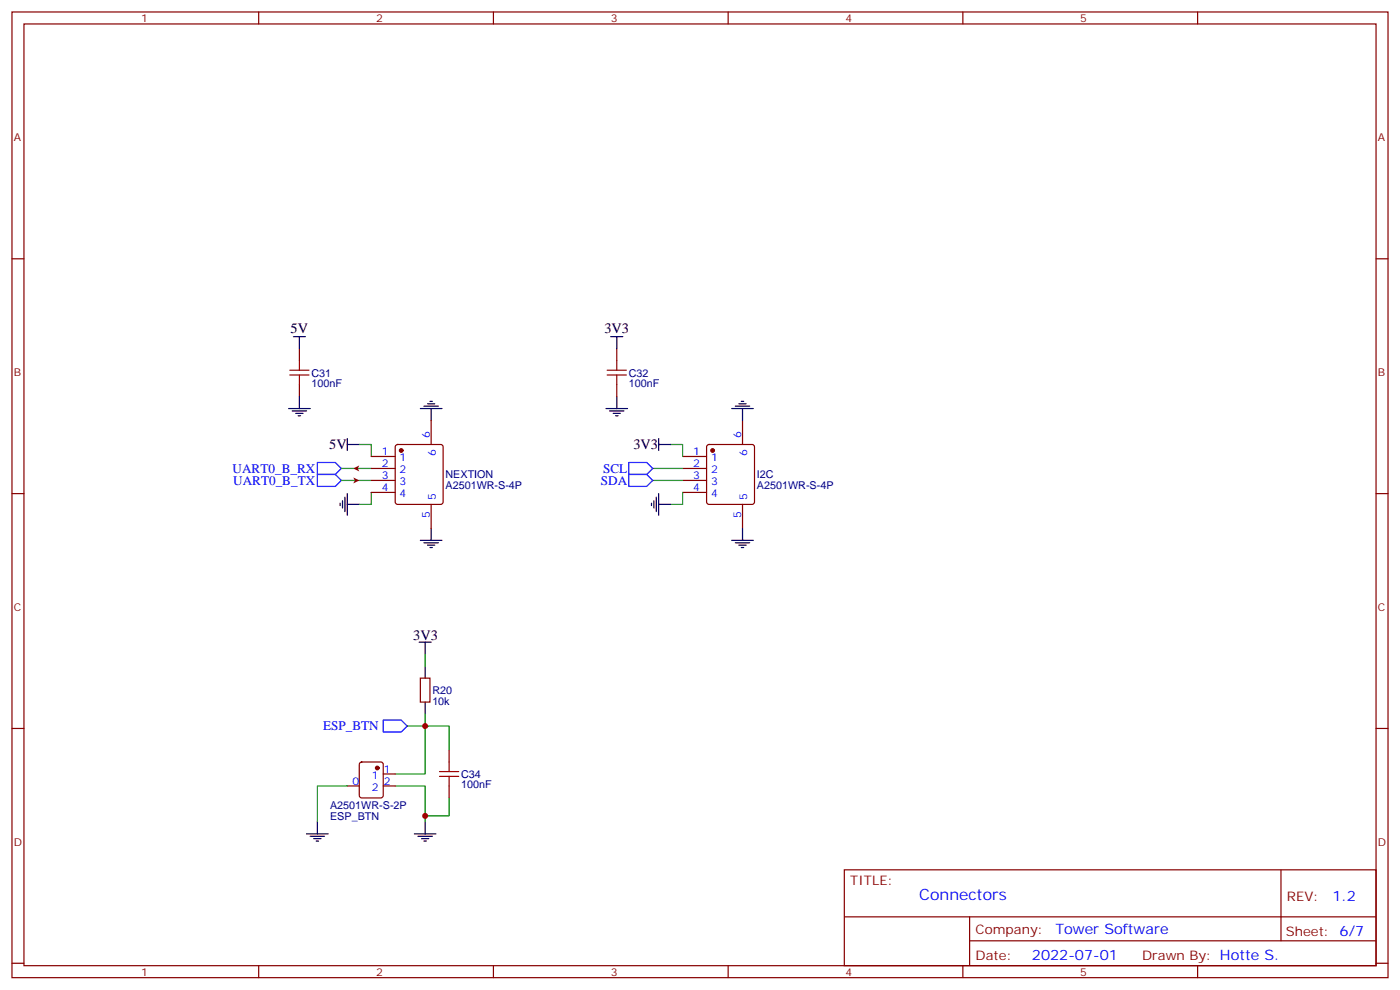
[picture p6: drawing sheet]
<svg xmlns="http://www.w3.org/2000/svg" width="412mm" height="292mm" viewBox="0 0 412 292" stroke-linecap="round" stroke-linejoin="round" font-family="sans-serif">
<g fill="none" stroke="#870000" stroke-width=".35">
<path d="M3.5 3.5h405.4v284.4h-405.4zM7.1 7.1h398.2v277.2h-398.2zM76.2 3.5v3.6M145.3 3.5v3.6M214.5 3.5v3.6M283.6 3.5v3.6M352.8 3.5v3.6M3.5 76.2h3.6M405.3 76.2h3.6M109.4 134.4h7M109.4 137.9h7M116.7 131.1l.4-.2h12.7l.5 .2 .2 .5v16.2l-.2 .5-.5 .2h-12.7l-.5-.2-.2-.5v-16.2z"/>
<path d="M127 123.8v7.1M3.5 145.3h3.6M109.4 141.5h7M109.4 145h7M127 148.5v7.1M405.3 145.3h3.6M3.5 214.5h3.6M405.3 214.5h3.6M248.7 256.1h156.6v28.2h-156.6zM377.3 256.1v20.9M248.7 270h156.5M285.6 277h119.6"/>
<path d="M285.6 270v14.1M3.5 283.6h3.6M76.2 284.3v3.6M145.3 284.3v3.6M214.5 284.3v3.6M283.6 284.3v3.6M352.8 284.3v3.6M405.3 283.6h3.6"/>
</g>
<g fill="none" stroke="#000" stroke-width=".35">
<path d="M124.9 119.6h4.2M125.9 118.9h2.2M126.6 118.2h.8M102.3 129.1v3.5M102.3 130.9h3.5M123.8 120.3h6.4M127 120.3v3.5M100.2 148.2v.7M100.9 147.5v2.1M101.6 146.4v4.2M102.3 148.5h3.5M102.3 145.3v6.4"/>
<path d="M123.8 159.1h6.4M124.9 159.8h4.2M127 155.6v3.5M125.9 160.5h2.2M126.6 161.2h.8"/>
</g>
<path d="M100.5 137.9h8.9M105.8 130.9h3.6v3.5M100.5 141.5h8.9M109.4 145v3.5h-3.6" fill="none" stroke="#008700" stroke-width=".35"/>
<path d="M93.5 136.2h5.3l1.7 1.7-1.7 1.8h-5.3zM93.5 139.7h5.3l1.7 1.8-1.7 1.7h-5.3z" fill="none" stroke="#00f" stroke-width=".35"/>
<circle cx="118.2" cy="132.6" r=".53" fill="#870000" stroke="#870000" stroke-width=".35"/>
<g fill="#870000">
<path d="M104.1 137.9l1.7-.8-.4 .8 .4 .9z"/>
<path d="M104.1 140.6l1.7 .9-1.7 .8 .4-.8z"/>
</g>
<g fill="none" stroke="#870000" stroke-width=".35">
<path d="M88.2 102.7v3.5M88.2 113.2v3.6M181.7 102.7v3.5M181.7 113.2v3.6M201.1 134.4h7M201.1 137.9h7M208.4 131.1l.4-.2h12.7l.5 .2 .2 .5v16.2l-.2 .5-.5 .2h-12.7l-.5-.2-.2-.5v-16.2zM218.7 123.8v7.1M201.1 141.5h7M201.1 145h7M218.7 148.5v7.1M123.8 199.7h2.8v7h-2.8z"/>
<path d="M102.3 231.4h3.5M106.1 224.6l.4-.2h5.7l.6 .4 .1 9.4-.5 .7h-5.9l-.6-.4-.1-9.4zM112.9 227.9h3.5M112.9 231.4h3.5M132.3 220.8v3.6M132.3 231.4v3.5"/>
</g>
<g fill="#870000" stroke="#870000" stroke-width=".35">
<circle cx="209.9" cy="132.6" r=".53"/>
<circle cx="111.1" cy="226.1" r=".53"/>
</g>
<path d="M192.3 137.9h8.8M197.6 130.9h3.5v3.5M192.3 141.5h8.8M201.1 145v3.5h-3.5M125.2 192.6v3.5M119.9 213.8h5.3v14.1h-8.8M125.2 210.3v3.5h7.1v7M102.3 231.4h-8.8v10.6M116.4 231.4h8.8v10.6M132.3 234.9v5.3h-7.1" fill="none" stroke="#008700" stroke-width=".35"/>
<g fill="none" stroke="#000" stroke-width=".35">
<path d="M86.4 99.1h3.6M88.2 99.1v3.6M179.9 99.1h3.5M181.7 99.1v3.6M88.2 116.8v3.5M181.7 116.8v3.5M216.6 119.6h4.2M217.7 118.9h2.1M218.4 118.2h.7M85 120.3h6.4M86.1 121h4.2M87.1 121.7h2.2"/>
<path d="M87.8 122.4h.7M178.5 120.3h6.4M179.6 121h4.2M180.6 121.7h2.1M181.3 122.4h.7M194 129.1v3.5M194 130.9h3.6M215.5 120.3h6.4M218.7 120.3v3.5M191.9 148.2v.7M192.6 147.5v2.1M193.3 146.4v4.2"/>
<path d="M194 148.5h3.6M194 145.3v6.4M215.5 159.1h6.4M216.6 159.8h4.2M218.7 155.6v3.5M217.7 160.5h2.1M218.4 161.2h.7M123.5 189.1h3.5M125.2 189.1v3.5M125.2 196.1v3.6M125.2 206.7v3.6M90.3 245.5h6.4"/>
<path d="M91.4 246.2h4.2M92.4 246.9h2.1M93.1 247.6h.7M93.5 242v3.5M122.1 245.5h6.3M123.1 246.2h4.3M124.2 246.9h2.1M124.9 247.6h.7M125.2 242v3.5"/>
</g>
<path d="M185.2 136.2h5.3l1.8 1.7-1.8 1.8h-5.3zM185.2 139.7h5.3l1.8 1.8-1.8 1.7h-5.3zM112.9 212h5.3l1.7 1.8-1.7 1.7h-5.3z" fill="none" stroke="#00f" stroke-width=".35"/>
<path d="M85.4 110.4h5.6M85.4 109h5.6M88.2 106.2v2.8M88.2 110.4v2.8M178.9 110.4h5.6M178.9 109h5.6M181.7 106.2v2.8M181.7 110.4v2.8M129.5 228.6h5.6M129.5 227.2h5.6M132.3 224.4v2.8M132.3 228.6v2.8" fill="none" stroke="#a10000" stroke-width=".35"/>
<g fill="#c00">
<circle cx="125.2" cy="213.8" r=".88"/>
<circle cx="125.2" cy="240.2" r=".88"/>
</g>
<text font-size="4.6" fill="#00f" x="270.8" y="265.1">Connectors</text>
<g font-size="4.2">
<text x="85.6" y="98.1">5V</text>
<text x="178" y="98.1">3V3</text>
<text x="97" y="132.3">5V</text>
<text x="186.6" y="132.3">3V3</text>
<text x="121.7" y="188.4">3V3</text>
</g>
<g font-size="4.2" fill="#00f">
<text x="392.5" y="265.4">1.2</text>
<text x="310.9" y="274.9">Tow</text>
<text x="319.5" y="274.9">er Softw</text>
<text x="337.4" y="274.9">are</text>
<text x="304" y="282.7">2022-07-01</text>
</g>
<g font-size="3.9" fill="#00f">
<text x="68.5" y="139.2">UART0_B_RX</text>
<text x="68.7" y="142.7">UART0_B_TX</text>
<text x="177" y="142.7">SDA</text>
<text x="177.6" y="139.2">SCL</text>
<text x="95.2" y="215">ESP_BTN</text>
</g>
<g font-size="3.9" fill="#800">
<text x="250.5" y="260.7">TITLE:</text>
<text x="379.1" y="265.4">REV:</text>
<text x="287.4" y="274.9">Company:</text>
<text x="378.7" y="275.5">Sheet: 6/7</text>
<text x="287.4" y="282.6">Date:</text>
<text x="336.4" y="282.7">Draw</text>
<text x="346.6" y="282.7">n By: Hotte S.</text>
</g>
<g font-size="3.2" fill="#800">
<text x="41.6" y="6.5">1</text>
<text x="110.8" y="6.5">2</text>
<text x="179.9" y="6.5">3</text>
<text x="249.1" y="6.5">4</text>
<text x="318.2" y="6.5">5</text>
<text x="4.1" y="41.6">A</text>
<text x="405.9" y="41.6">A</text>
<text x="4.1" y="110.8">B</text>
<text x="405.9" y="110.8">B</text>
<text x="4.1" y="179.9">C</text>
<text x="405.9" y="179.9">C</text>
<text x="4.1" y="249.1">D</text>
<text x="405.9" y="249.1">D</text>
<text x="41.6" y="287.3">1</text>
<text x="110.8" y="287.3">2</text>
<text x="179.9" y="287.3">3</text>
<text x="249.1" y="287.3">4</text>
<text x="318.2" y="287.3">5</text>
</g>
<g font-size="3.2" fill="#000080">
<text x="91.7" y="114">100nF</text>
<text x="91.7" y="110.9">C31</text>
<text x="185.2" y="114">100nF</text>
<text x="185.2" y="110.9">C32</text>
<text x="131.2" y="144">A2501WR-S-4P</text>
<text x="131.2" y="140.8">NEXTION</text>
<text x="223" y="144">A2501WR-S-4P</text>
<text x="223" y="140.8">I2C</text>
<text x="127.4" y="207.5">10k</text>
<text x="127.4" y="204.3">R20</text>
<text x="135.8" y="232.1">100nF</text>
<text x="135.8" y="229.1">C34</text>
<text x="97.3" y="238.3">A2501WR-S-2P</text>
<text x="97.3" y="241.4">ESP_BTN</text>
</g>
<g font-size="3.2" fill="#00f">
<text x="126.6" y="128.9" transform="rotate(-90 126.6 128.9)">6</text>
<text x="218.4" y="128.9" transform="rotate(-90 218.4 128.9)">6</text>
<text x="112.5" y="134.1">1</text>
<text x="112.5" y="137.6">2</text>
<text x="117.7" y="135.8">1</text>
<text x="128.4" y="134.2" transform="rotate(-90 128.4 134.2)">6</text>
<text x="204.2" y="134.1">1</text>
<text x="204.2" y="137.6">2</text>
<text x="209.4" y="135.8">1</text>
<text x="220.1" y="134.2" transform="rotate(-90 220.1 134.2)">6</text>
<text x="112.5" y="141.1">3</text>
<text x="117.7" y="139.3">2</text>
<text x="117.7" y="142.9">3</text>
<text x="204.2" y="141.1">3</text>
<text x="209.4" y="139.3">2</text>
<text x="209.4" y="142.9">3</text>
<text x="112.5" y="144.6">4</text>
<text x="117.7" y="146.4">4</text>
<text x="128.4" y="147.2" transform="rotate(-90 128.4 147.2)">5</text>
<text x="204.2" y="144.6">4</text>
<text x="209.4" y="146.4">4</text>
<text x="220.1" y="147.2" transform="rotate(-90 220.1 147.2)">5</text>
<text x="126.6" y="152.5" transform="rotate(-90 126.6 152.5)">5</text>
<text x="218.4" y="152.5" transform="rotate(-90 218.4 152.5)">5</text>
<text x="113.1" y="227.5">1</text>
<text x="103.8" y="231.1">0</text>
<text x="109.6" y="229.3">1</text>
<text x="109.6" y="232.8">2</text>
<text x="113.1" y="231.1">2</text>
</g>
</svg>
